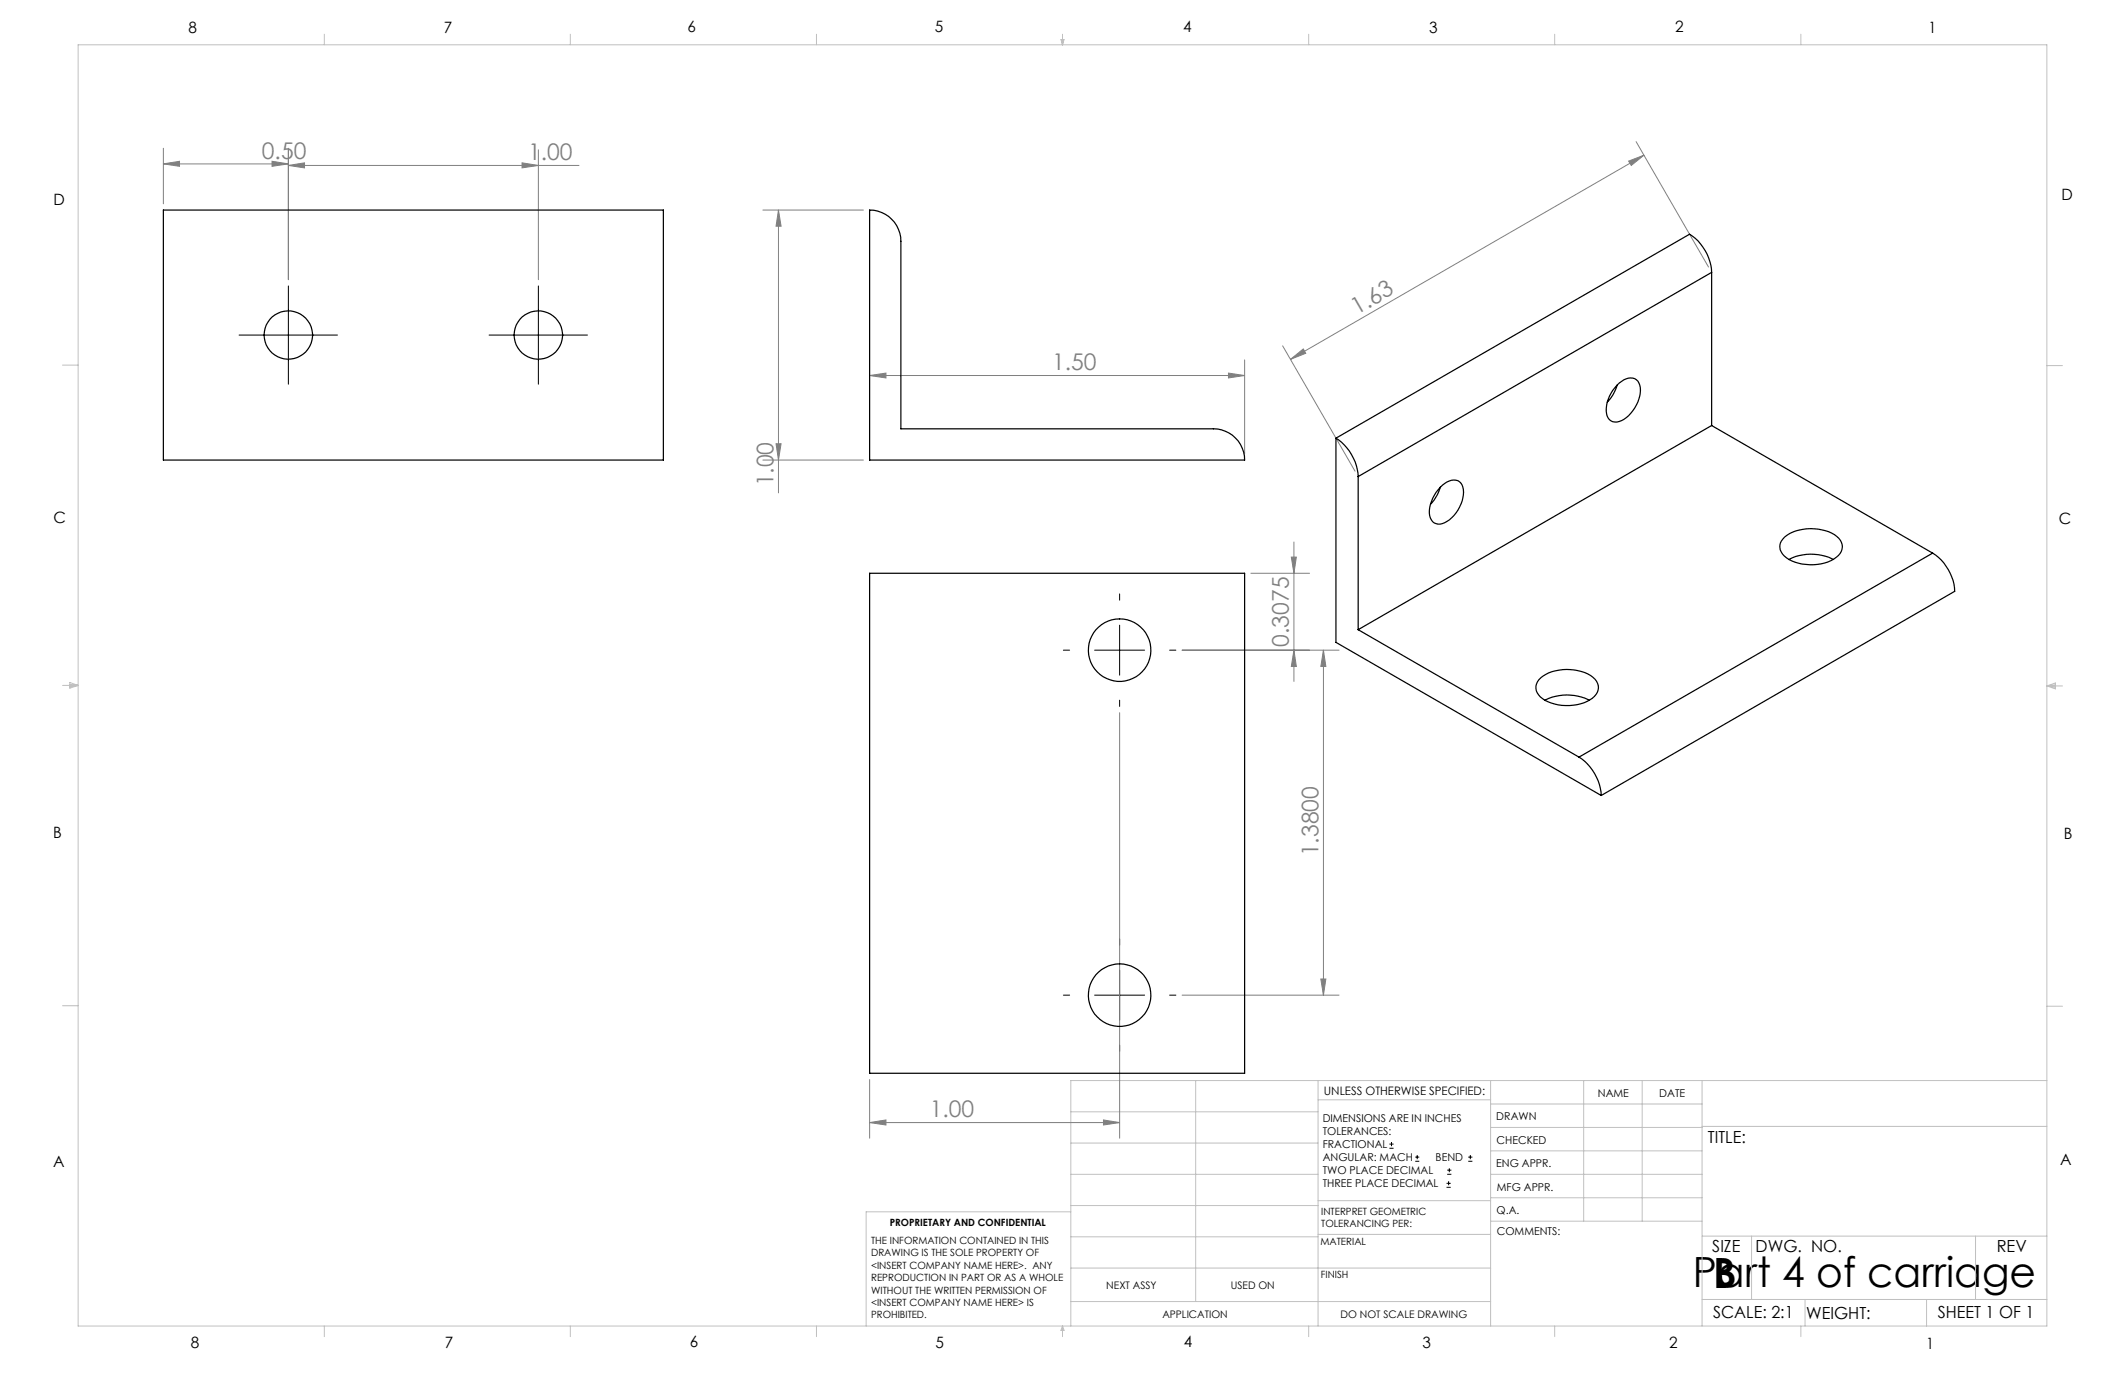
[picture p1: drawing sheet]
<svg xmlns="http://www.w3.org/2000/svg" width="432mm" height="279mm" viewBox="0 0 432 279" stroke-linecap="round" stroke-linejoin="round" font-family="sans-serif">
<g fill="none" stroke="#000" stroke-width=".2">
<path d="M58.6 58.1v20M109.4 58.1v20M48.6 68.1h20M99.4 68.1h20M216.1 132.1h1.2M222.4 132.1h10.2M227.5 120.7v1.3M227.5 127v10.2M237.7 132.1h1.2M227.5 142.3v1.2M227.5 190.8v1.3M227.5 197.1v10.2"/>
<path d="M216.1 202.2h1.2M222.4 202.2h10.2M227.5 212.4v1.2M237.7 202.2h1.2M282.3 233.3h.9M282.3 232.5h.9M282.8 232.1v.8M287.6 236h.8M287.6 235.1h.8M288 234.7v.8M294.1 238.6h.8M294.1 237.8h.8"/>
<path d="M294.5 237.4v.8M298.3 236h.9M298.3 235.1h.9M298.8 234.7v.8M293.9 241.3h.9M293.9 240.5h.9M294.4 240v.8"/>
</g>
<g fill="none" stroke="#808080" stroke-width=".2">
<path d="M33.2 33.3l3.3-.5v1zM33.2 30.1v11.3M33.2 33.3h25.4M55.3 32.8l3.3 .5-3.3 .5zM58.6 33.6l3.3-.5v1zM58.6 30.1v26.7M58.6 33.6h59.1M106.1 33.1l3.3 .5-3.3 .5zM109.4 30.4v26.4M330.9 32.7l3.1-1.2-2.5 2.1zM332.5 28.8l14.7 25.5M334 31.5l-71.8 41.5"/>
<path d="M155 42.7h20.4M158.2 42.7v57.5M158.2 42.7l.5 3.3h-1zM176.7 76.3l3.3-.5v1zM176.7 76.3h76.2M249.6 75.8l3.3 .5-3.3 .5zM252.9 73.1v19.1M260.6 70.3l14.7 25.4M262.2 73l2.6-2.1 .5 .9zM155 93.5h20.4M157.7 90.2h1l-.5 3.3zM254.2 116.5h11.9"/>
<path d="M262.4 113.2h1l-.5 3.3zM262.9 110.1v28.4M240.2 132.1h31.9M262.9 132.1l.5 3.3h-1zM268.9 132.1l.5 3.3h-1zM268.9 132.1v70.1M227.5 144.8v86.5M268.4 198.9h1l-.5 3.3zM176.7 219.4v11.9M240.2 202.2h31.9M176.7 228.1l3.3-.5v1zM176.7 228.1h50.8"/>
<path d="M224.2 227.6l3.3 .5-3.3 .5z"/>
</g>
<g fill="none" stroke="#c0c0c0" stroke-width=".2">
<path d="M15.9 9.1h400v260.4h-400zM65.9 6.9v2.2M115.9 6.9v2.2M165.9 6.9v2.2M215.6 8h.6l-.3 1.1zM215.7 8l.2 1.1M215.9 6.9v2.2M216 8l-.1 1.1M265.9 6.9v2.2M315.9 6.9v2.2M365.9 6.9v2.2M12.7 74.2h3.2"/>
<path d="M415.9 74.3h3.2M12.7 139.3h3.2M14.2 139.1l1.7 .2M14.2 138.7l1.7 .6-1.7 .5zM15.9 139.3l-1.7 .3M415.9 139.4h3.2M415.9 139.4l1.8-.6v1.2zM415.9 139.4l1.8 .3M417.7 139.2l-1.8 .2M12.7 204.4h3.2M243 219.6v44.9M267.8 219.6v49.9"/>
<path d="M302.9 219.6v49.9M321.8 219.6v28.5M333.7 219.6v28.5M345.9 219.6v49.9M415.9 204.5h3.2M415.9 219.6h-198.3v49.9M217.6 238.6h50.2M217.6 232.3h50.2M217.6 225.9h50.2M267.8 223.5h35.1M302.9 233.9h43M302.9 229.1h43"/>
<path d="M302.9 224.3h43M302.9 238.6h43M345.9 228.9h70M217.6 257.7h85.3M217.6 251.3h50.2M217.6 245h50.2M217.6 246.2h-41.6v23.3M267.8 250.8h35.1M267.8 244h35.1M302.9 248.1h43M302.9 243.4h43M345.9 251.2h70"/>
<path d="M355.9 251.2v12.9M401.4 251.2v12.9M65.9 269.5v2.1M115.9 269.5v2.1M165.9 269.5v2.1M215.9 269.5v2.1M215.9 269.5l.3 .8h-.6zM217.6 264.5h85.3M265.9 269.5v2.1M315.9 269.5v2.1M345.9 264.1h70M365.9 269.5v2.1"/>
<path d="M366.8 264.1v5.4M391.5 264.1v5.4"/>
</g>
<g fill="#808080">
<path d="M224.2 227.6l3.3 .5-3.3 .5zM176.7 228.1l3.3-.5v1z"/>
<path d="M176.7 76.3l3.3-.5v1zM249.6 75.8l3.3 .5-3.3 .5zM33.2 33.3l3.3-.5v1zM55.3 32.8l3.3 .5-3.3 .5zM58.6 33.6l3.3-.5v1zM106.1 33.1l3.3 .5-3.3 .5z"/>
<path d="M330.9 32.7l3.1-1.2-2.5 2.1zM262.2 73l2.6-2.1 .5 .9z"/>
<path d="M268.4 198.9h1l-.5 3.3zM268.9 132.1l.5 3.3h-1zM262.9 132.1l.5 3.3h-1zM262.4 113.2h1l-.5 3.3z"/>
<path d="M158.2 42.7l.5 3.3h-1zM157.7 90.2h1l-.5 3.3z"/>
</g>
<g fill="none" stroke="#000" stroke-width=".25">
<path d="M33.2 42.7h101.6v50.8h-101.6zM176.7 42.7a6.4 6.4 0 0 1 6.4 6.3v38.1h63.5a6.4 6.4 0 0 1 6.3 6.4h-76.2zM347.8 55.4a9.9 9.9 0 0 0-4.5-7.8l-71.8 41.4M347.8 55.4l-71.8 41.4M347.8 55.4v31.1M328.5 78.3a3.5 3.5 0 0 1 3.7-1.4 2.98 2.98 0 0 1 1 3.6 6.9 6.9 0 0 1-4.7 5.3 1.96 1.96 0 0 1-2.1-2.2 7.4 7.4 0 0 1 2.1-5.3zM328.6 78.2l-.9 2.1-1.1 1.4M271.5 89a10 10 0 0 1 4.5 7.8M271.5 89v41.5l53.9 31.1M276 96.8v31.2M292.7 99l-.6 1.5-.7 1.1-.7 .8M293.1 98.6a2.8 2.8 0 0 1 3.5-.7 3.7 3.7 0 0 1 .5 3.9 6.8 6.8 0 0 1-4.5 4.7 2.01 2.01 0 0 1-2.2-2.2 7.8 7.8 0 0 1 2.7-5.7z"/>
<path d="M347.8 86.5l-71.8 41.5M347.8 86.5l44.9 25.9M176.7 116.5h76.2v101.6h-76.2zM362.7 109.1a9.4 9.4 0 0 1 10.5-.1 2.49 2.49 0 0 1-.1 4.2 9.3 9.3 0 0 1-10.6-.2 2.44 2.44 0 0 1 .2-3.9zM363.5 113.7a9.7 9.7 0 0 1 9 0M392.7 112.4a9.9 9.9 0 0 1 4.5 7.8l-71.8 41.4M392.7 112.4l-71.8 41.4M276 128l44.9 25.8M313.1 137.7a9.4 9.4 0 0 1 10.6-.1 2.52 2.52 0 0 1-.1 4.3 9.4 9.4 0 0 1-10.6-.3 2.47 2.47 0 0 1 .1-3.9zM313.9 142.3a9.8 9.8 0 0 1 9 0M320.9 153.8a10 10 0 0 1 4.5 7.8"/>
<circle cx="58.6" cy="68.1" r="4.9"/>
<circle cx="109.4" cy="68.1" r="4.9"/>
<circle cx="227.5" cy="132.1" r="6.4"/>
<circle cx="227.5" cy="202.2" r="6.4"/>
</g>
<g font-size="8.5">
<text x="344" y="261.6">Part 4 of carriage</text>
<text x="348.1" y="261.8">B</text>
</g>
<g font-size="4.7" fill="#808080">
<text x="53.2" y="32.3">0.50</text>
<text x="107.3" y="32.6">1.00</text>
<text x="275.7" y="64.1" transform="rotate(-30 275.7 64.1)">1.63</text>
<text x="213.8" y="75.3">1.50</text>
<text x="157.2" y="98.8" transform="rotate(-90 157.2 98.8)">1.00</text>
<text x="261.9" y="131.4" transform="rotate(-90 261.9 131.4)">0.3075</text>
<text x="267.9" y="174" transform="rotate(-90 267.9 174)">1.3800</text>
<text x="188.9" y="227.1">1.00</text>
</g>
<g font-size="3.4">
<text x="347.1" y="232.3">TITLE:</text>
<text x="347.9" y="254.3">SIZE</text>
<text x="356.7" y="254.4">DWG. NO.</text>
<text x="405.7" y="254.5">REV</text>
<text x="348.1" y="267.9">SCALE: 2:1</text>
<text x="367" y="268">WEIGHT:</text>
<text x="393.8" y="267.9">SHEET 1 OF 1</text>
</g>
<g font-size="3.2">
<text x="38.3" y="6.7">8</text>
<text x="90.2" y="6.7">7</text>
<text x="139.7" y="6.5">6</text>
<text x="190" y="6.5">5</text>
<text x="240.4" y="6.5">4</text>
<text x="290.4" y="6.7">3</text>
<text x="340.4" y="6.5">2</text>
<text x="391.9" y="6.7">1</text>
<text x="10.9" y="41.6">D</text>
<text x="418.9" y="40.7">D</text>
<text x="10.9" y="106.3">C</text>
<text x="418.4" y="106.4">C</text>
<text x="10.8" y="170.2">B</text>
<text x="419.4" y="170.6">B</text>
<text x="10.8" y="237.2">A</text>
<text x="418.6" y="236.8">A</text>
<text x="38.8" y="273.8">8</text>
<text x="90.4" y="273.8">7</text>
<text x="140.2" y="273.8">6</text>
<text x="190.1" y="273.9">5</text>
<text x="240.5" y="273.8">4</text>
<text x="289" y="273.9">3</text>
<text x="339.1" y="273.8">2</text>
<text x="391.4" y="274.1">1</text>
</g>
<text font-size="2.4" x="269" y="222.4">UNLESS OTHERWISE SPECIFIED:</text>
<g font-size="2.2">
<text x="268.8" y="228">DIMENSIONS ARE IN INCHES</text>
<text x="304.1" y="227.7">DRAWN</text>
<text x="324.7" y="222.9">NAME</text>
<text x="337.2" y="222.9">DATE</text>
<text x="268.8" y="230.6">TOLERANCES:</text>
<text x="268.8" y="233.3">FRACTIONAL</text>
<text x="304.1" y="232.6">CHECKED</text>
<text x="268.8" y="236">ANGULAR: MACH</text>
<text x="268.8" y="238.6">TWO PLACE DECIMAL</text>
<text x="291.7" y="236">BEND</text>
<text x="304" y="237.2">ENG APPR.</text>
<text x="268.8" y="241.3">THREE PLACE DECIMAL</text>
<text x="304.2" y="241.9">MFG APPR.</text>
<text x="304.1" y="246.7">Q.A.</text>
<text x="304.1" y="250.9">COMMENTS:</text>
</g>
<g font-size="2.1">
<text x="224.8" y="262">NEXT ASSY</text>
<text x="250.1" y="261.9">USED ON</text>
<text x="236.2" y="267.8">APPLICATION</text>
<text x="272.4" y="267.8">DO NOT SCALE DRAWING</text>
</g>
<g font-size="2">
<text x="180.8" y="249.2">PROPRIETARY AND CONFIDENTIAL</text>
<text x="268.5" y="246.8">INTERPRET GEOMETRIC</text>
<text x="268.5" y="249.4">TOLERANCING PER:</text>
<text x="177" y="252.8">THE INFORMATION CONTAINED IN THIS</text>
<text x="177" y="255.3">DRAWING IS THE SOLE PROPERTY OF</text>
<text x="177" y="257.8">&lt;INSERT COMPANY NAME HERE&gt;. ANY</text>
<text x="268.3" y="252.9">MATERIAL</text>
<text x="177" y="260.3">REPRODUCTION IN PART OR AS A WHOLE</text>
<text x="177" y="262.9">WITHOUT THE WRITTEN PERMISSION OF</text>
<text x="268.4" y="259.7">FINISH</text>
<text x="177" y="265.4">&lt;INSERT COMPANY NAME HERE&gt; IS</text>
<text x="177" y="267.9">PROHIBITED.</text>
</g>
</svg>
